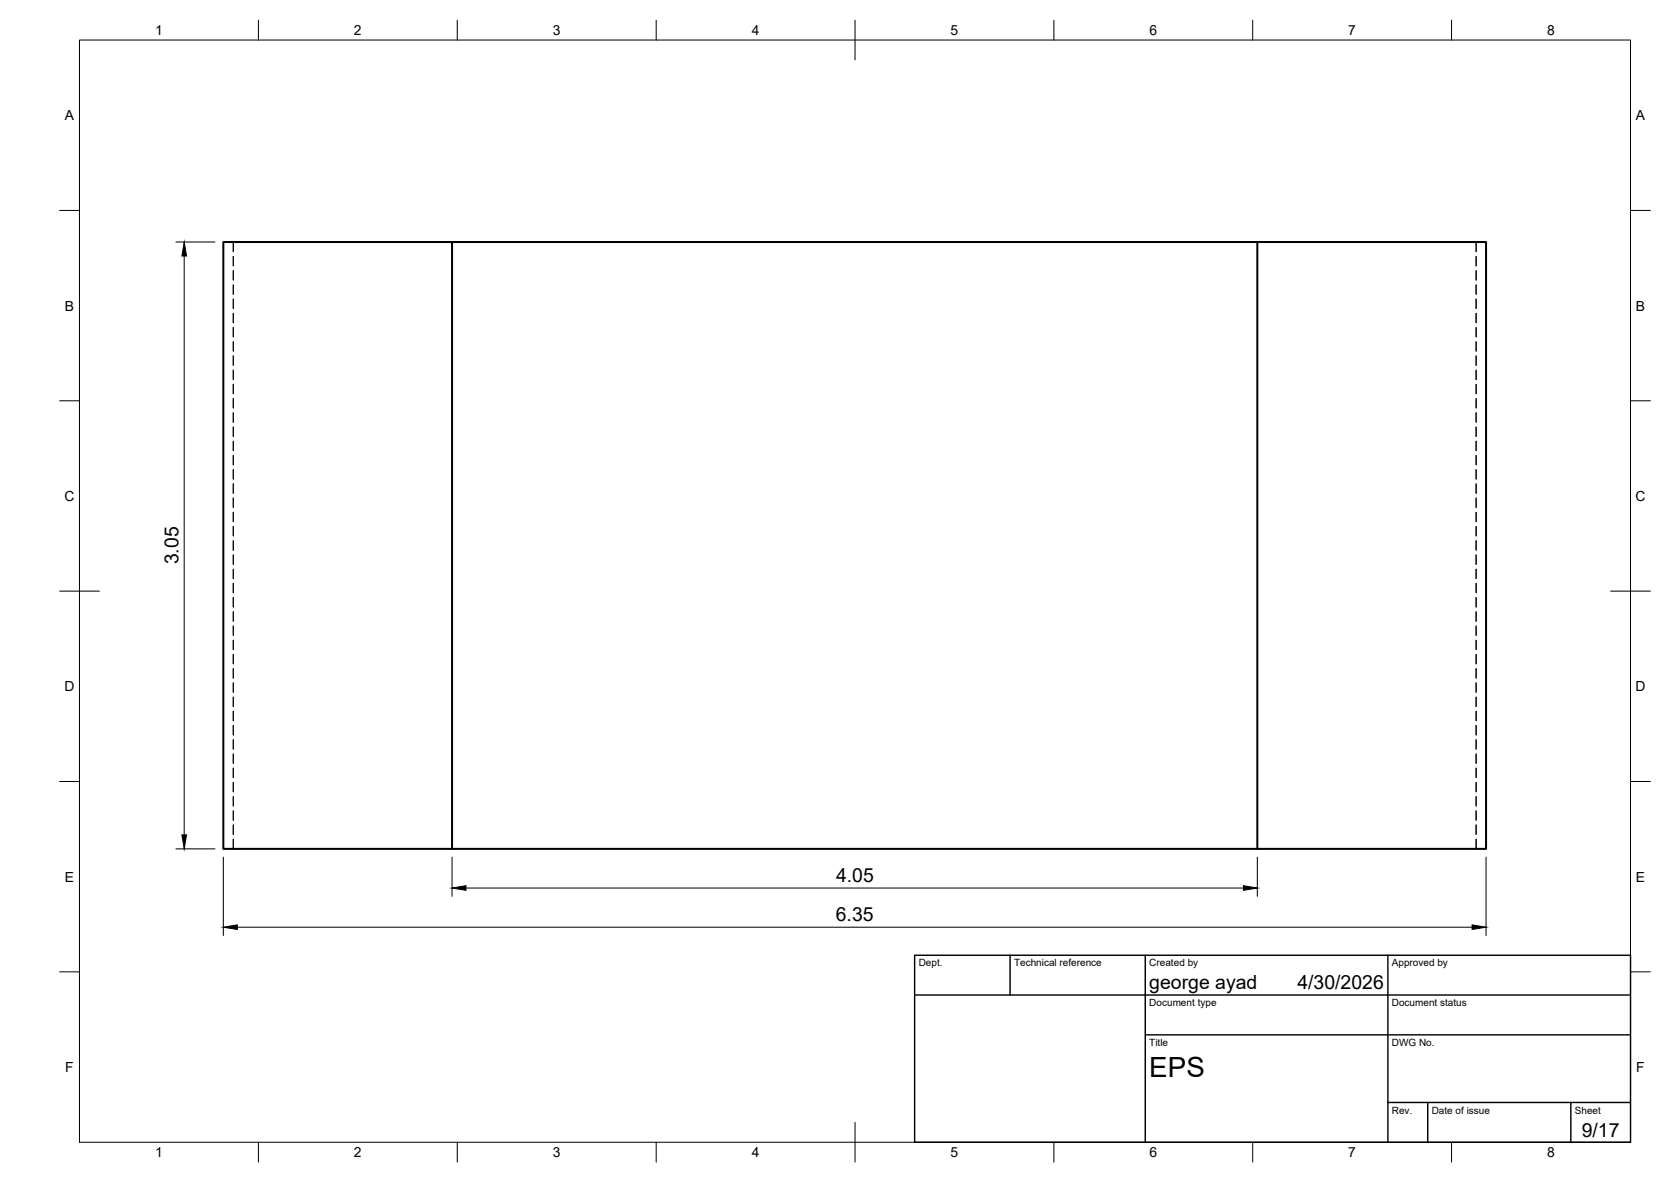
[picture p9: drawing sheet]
<svg xmlns="http://www.w3.org/2000/svg" width="420mm" height="297mm" viewBox="0 0 420 297" stroke-linecap="round" stroke-linejoin="round" font-family="sans-serif">
<!-- layer: Visible -->
<path d="M113.7 60.8v152.5M316.1 60.8h57.6v152.5h-57.6M316.1 60.8h-259.9v152.5h259.9M316.1 60.8v152.5" fill="none" stroke="#000" stroke-width=".51"/>
<!-- layer: Hidden -->
<g fill="none" stroke="#000" stroke-width=".25">
<path d="M58.7 60.8v2.5M58.7 64.4v2.4M58.7 68v2.4M58.7 71.6v2.4M58.7 75.1v2.4M58.7 78.7v2.4M371.2 60.8v2.5M371.2 64.4v2.4M371.2 68v2.4M371.2 71.6v2.4M371.2 75.1v2.4M371.2 78.7v2.4"/>
<path d="M58.7 82.3v2.4M58.7 85.9v2.4M58.7 89.4v2.4M58.7 93v2.4M58.7 96.6v2.4M371.2 82.3v2.4M371.2 85.9v2.4M371.2 89.4v2.4M371.2 93v2.4M371.2 96.6v2.4M58.7 100.2v2.3M58.7 103.7v2.4"/>
<path d="M58.7 107.3v2.4M58.7 110.9v2.3M58.7 114.5v2.3M58.7 118v2.4M371.2 100.2v2.3M371.2 103.7v2.4M371.2 107.3v2.4M371.2 110.9v2.3M371.2 114.5v2.3M371.2 118v2.4M58.7 121.6v2.4M58.7 125.2v2.3"/>
<path d="M58.7 128.7v2.4M58.7 132.3v2.4M58.7 135.9v2.4M58.7 139.5v2.3M371.2 121.6v2.4M371.2 125.2v2.3M371.2 128.7v2.4M371.2 132.3v2.4M371.2 135.9v2.4M371.2 139.5v2.3M58.7 143v2.4M58.7 146.6v2.4"/>
<path d="M58.7 150.2v2.4M58.7 153.7v2.4M58.7 157.3v2.4M371.2 143v2.4M371.2 146.6v2.4M371.2 150.2v2.4M371.2 153.7v2.4M371.2 157.3v2.4M58.7 160.9v2.4M58.7 164.5v2.3M58.7 168v2.4M58.7 171.6v2.4"/>
<path d="M58.7 175.2v2.4M58.7 178.7v2.4M371.2 160.9v2.4M371.2 164.5v2.3M371.2 168v2.4M371.2 171.6v2.4M371.2 175.2v2.4M371.2 178.7v2.4M58.7 182.3v2.4M58.7 185.9v2.4M58.7 189.5v2.3M58.7 193v2.4"/>
<path d="M58.7 196.6v2.4M371.2 182.3v2.4M371.2 185.9v2.4M371.2 189.5v2.3M371.2 193v2.4M371.2 196.6v2.4M58.7 200.2v2.4M58.7 203.8v2.3M58.7 207.3v2.4M58.7 210.9v2.4M371.2 200.2v2.4M371.2 203.8v2.3"/>
<path d="M371.2 207.3v2.4M371.2 210.9v2.4"/>
</g>
<!-- layer: BORDER -->
<g fill="none" stroke="#000" stroke-width=".25">
<path d="M20 10.1h390v276.9h-390zM65 5.1v5M115 5.1v5M165 5.1v5M215 5.1v10M265 5.1v5M315 5.1v5M365 5.1v5M15 52.9h5M410 52.9h5M15 100.7h5M410 100.7h5"/>
<path d="M15 148.6h10M405 148.6h10M15 196.4h5M410 196.4h5M15 244.2h5M410 244.2h5M65 287v5M115 287v5M165 287v5M215 282.1v9.9M265 287v5M315 287v5"/>
<path d="M365 287v5"/>
</g>
<!-- layer: TITLEBLOCK -->
<path d="M230 240.1h180v46.9h-180zM230 250h180M254 240.1v9.9M288 240.1v46.9M349 240.1v46.9M288 260.1h122M349 277.1h61M359 277.1v9.9M395 277.1v9.9" fill="none" stroke="#000" stroke-width=".36"/>
<!-- layer: FD_Dimensions -->
<path d="M44.2 60.8h9.9M46.3 64.3v145.5M44.2 213.3h9.9M56.2 215.4v19.7M113.7 215.4v9.9M316.1 215.4v9.9M373.7 215.4v19.7M59.7 233h310.4M117.2 223.2h195.5" fill="none" stroke="#000" stroke-width=".25"/>
<path d="M46.3 60.8l.6 3.5h-1.2zM45.7 209.8h1.2l-.6 3.5zM56.2 233l3.5-.6v1.2zM113.7 223.2l3.5-.6v1.1zM312.7 222.6l3.4 .6-3.4 .5zM370.1 232.4l3.6 .6-3.6 .6z" fill="#000" stroke="#000" stroke-width=".25"/>
<text font-size="7" x="289" y="270.6">EPS</text>
<g font-size="4.9">
<text x="44.9" y="141.8" transform="rotate(-90 44.9 141.8)">3.05</text>
<text x="210.2" y="221.7">4.05</text>
<text x="210.2" y="231.5">6.35</text>
<text x="289" y="248.5">george ayad</text>
<text x="326.2" y="248.5">4/30/2026</text>
<text x="397.7" y="285.7">9/17</text>
</g>
<g font-size="3.5">
<text x="39" y="8.8">1</text>
<text x="89" y="8.8">2</text>
<text x="139" y="8.8">3</text>
<text x="189" y="8.8">4</text>
<text x="239" y="8.8">5</text>
<text x="289" y="8.8">6</text>
<text x="339" y="8.8">7</text>
<text x="389" y="8.8">8</text>
<text x="16.3" y="30.2">A</text>
<text x="411.3" y="30.2">A</text>
<text x="16.3" y="78">B</text>
<text x="411.3" y="78">B</text>
<text x="16.2" y="125.9">C</text>
<text x="411.2" y="125.9">C</text>
<text x="16.2" y="173.7">D</text>
<text x="411.2" y="173.7">D</text>
<text x="16.3" y="221.6">E</text>
<text x="411.3" y="221.6">E</text>
<text x="16.4" y="269.4">F</text>
<text x="411.4" y="269.4">F</text>
<text x="39" y="290.8">1</text>
<text x="89" y="290.8">2</text>
<text x="139" y="290.8">3</text>
<text x="189" y="290.8">4</text>
<text x="239" y="290.8">5</text>
<text x="289" y="290.8">6</text>
<text x="339" y="290.8">7</text>
<text x="389" y="290.8">8</text>
</g>
<g font-size="2.5">
<text x="231" y="242.9">Dept.</text>
<text x="255" y="242.9">Technical reference</text>
<text x="289" y="242.9">Created by</text>
<text x="350" y="242.9">Approved by</text>
<text x="289" y="252.8">Document type</text>
<text x="350" y="252.8">Document status</text>
<text x="289" y="262.9">Title</text>
<text x="350" y="262.9">DWG No.</text>
<text x="350" y="279.9">Rev.</text>
<text x="360" y="279.9">Date of issue</text>
<text x="396" y="279.9">Sheet</text>
</g>
</svg>
